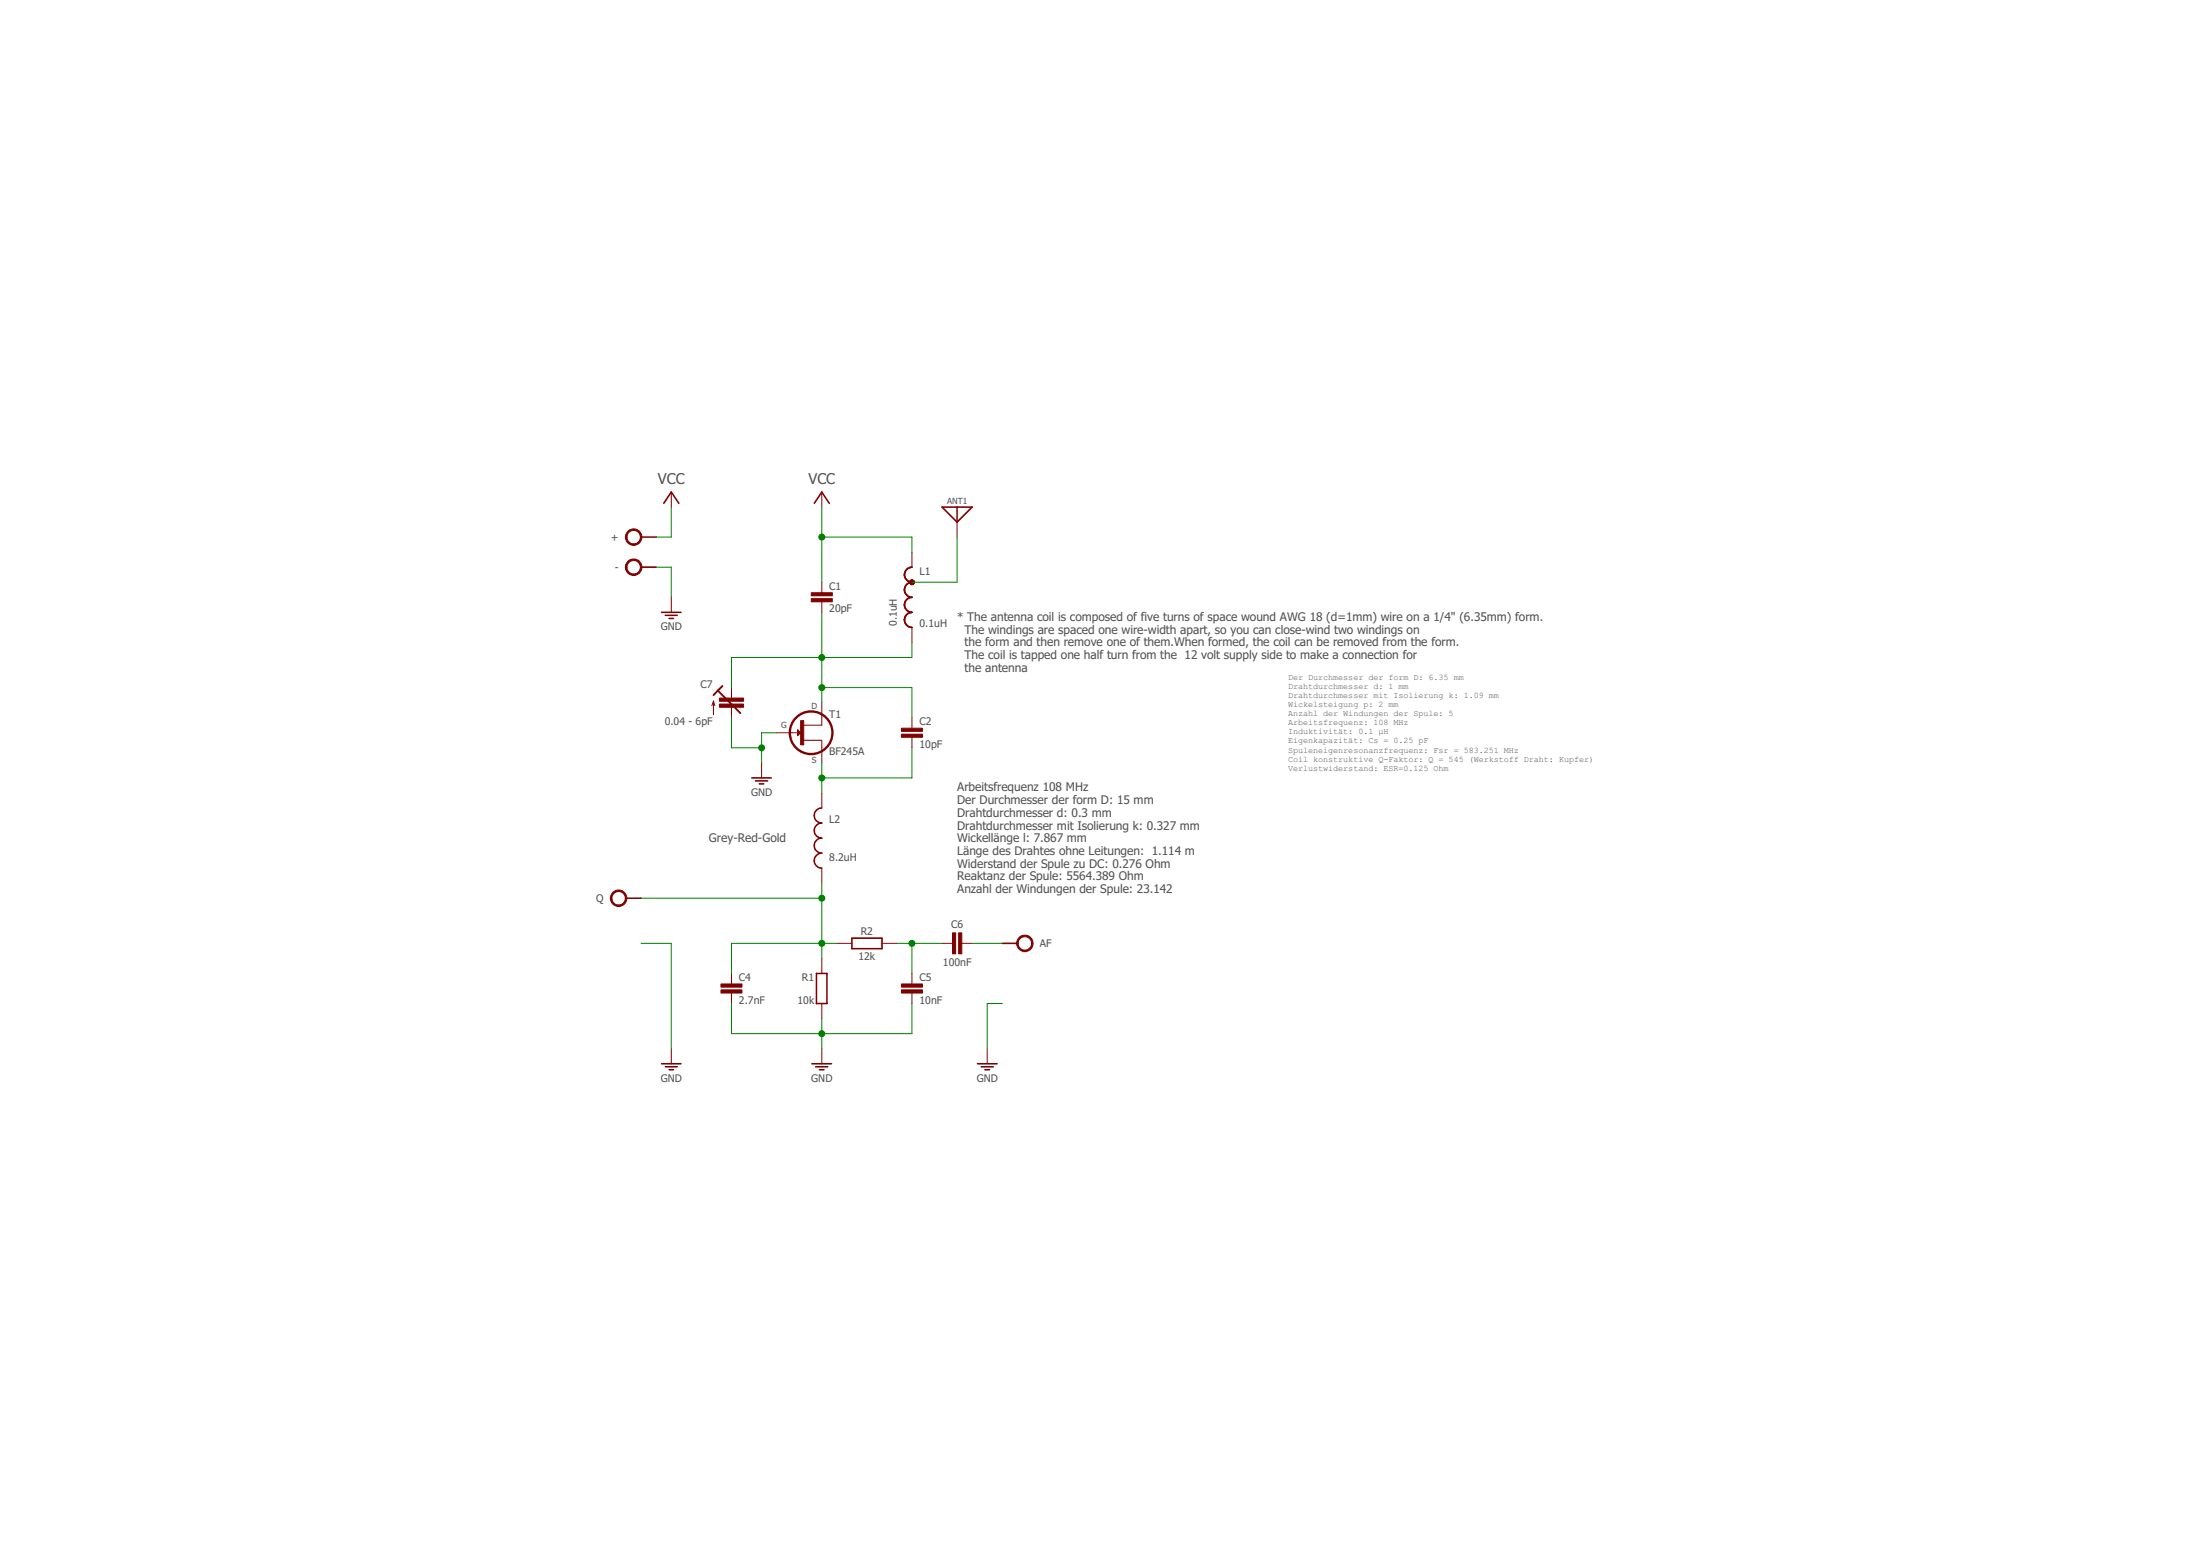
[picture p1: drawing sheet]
<svg xmlns="http://www.w3.org/2000/svg" width="297mm" height="210mm" viewBox="0 0 297 210" stroke-linecap="round" stroke-linejoin="round" font-family="sans-serif">
<g fill="none" stroke="#800000" stroke-width=".21">
<path d="M86.6 72.5h2M86.6 76.6h2M89.6 67.9l1-1.5 1.1 1.5M109.9 67.9l1.1-1.5 1 1.5M123.1 76.6a1.02 1.02 0 0 0-1 1 1.02 1.02 0 0 0 1 1 1.02 1.02 0 0 0-1 1 1.02 1.02 0 0 0 1 1 1.02 1.02 0 0 0-1 1 1.02 1.02 0 0 0 1 1.1 1.02 1.02 0 0 0-1 1 1.02 1.02 0 0 0 1 1M127.2 68.5h4.1l-2.1 2zM129.2 68.5v2M89.3 82.7h2.6M89.8 83.1h1.6M90.3 83.5h.6M101.5 105h2.6M102 105.4h1.6"/>
<path d="M102.5 105.8h.6M111 109.1a1.02 1.02 0 0 0-1.1 1 1.02 1.02 0 0 0 1.1 1 1.02 1.02 0 0 0-1.1 1 1.02 1.02 0 0 0 1.1 1 1.02 1.02 0 0 0-1.1 1.1 1.02 1.02 0 0 0 1.1 1 1.01 1.01 0 0 0-1.1 1 1.01 1.01 0 0 0 1.1 1M84.5 121.2h2.1M110.2 131.4h1.5v4.1h-1.5zM115 126.6h4.1v1.5h-4.1zM135.3 127.3h2.1M89.3 143.6h2.6M89.8 144h1.6M90.3 144.4h.6M109.6 143.6h2.7M110.1 144h1.7M110.6 144.4h.7"/>
<path d="M132 143.6h2.6M132.5 144h1.6M133 144.4h.6"/>
</g>
<g fill="none" stroke="#800000" stroke-width=".14">
<path d="M90.6 66.4v2.1M111 66.4v2.1M111 78.6v1.4M123.1 74.5v2.1M129.2 70.5v2M90.6 80.6v2.1M96.3 94.6v1.9M96.3 94.6l-.2 .6M96.3 94.6l.2 .6M98.8 92.8v1.4M98.8 95.5v1.4M104.9 98.9h3.3"/>
<path d="M107.7 98.5l.4 .4-.4 .4zM107.7 98.7l.3 .2-.3 .3zM107.8 98.7v.4l.1-.2-.1-.1M108.3 99.9h2.7v3.1M111 94.8v3.1h-2.7M111 81.2v1.5M123.1 84.7v2M123.1 96.9v1.4M123.1 99.5v1.4M102.8 103v2M111 107v2.1M111 117.2v2"/>
<path d="M98.8 131.4v1.4M98.8 134v1.5M111 129.4v2M111 135.5v2M113 127.3h2M119.1 127.3h2M123.1 131.4v1.4M123.1 134v1.5M127.2 127.3h1.4M129.8 127.3h1.5M90.6 141.6v2M111 141.6v2"/>
<path d="M133.3 141.6v2"/>
</g>
<g fill="#800000" stroke="#800000" stroke-width=".14">
<path d="M122.9 78.4l.3-.1 .2 .2a.27 .27 0 0 1-.1 .3 .27 .27 0 0 1-.3 0l-.1-.2 .2-.2 .2 .1v.2a.26 .26 0 0 1-.4-.3z" fill-rule="evenodd"/>
<path d="M123 78.5l.2-.1 .1 .1-.1 .3-.2-.1-.1-.1 .2-.1 .1 .1-.1 .1-.2-.1z" fill-rule="evenodd"/>
<path d="M123 78.5h.2v.2h-.2v-.1h.2h-.2z" fill-rule="evenodd"/>
<path d="M123.1 78.5l.1 .1-.1 .1z" fill-rule="evenodd"/>
<path d="M122.9 78.4a.33 .33 0 0 1 .5 0 .33 .33 0 0 1-.1 .5 .33 .33 0 0 1-.5-.3h.1a.24 .24 0 0 1 .3-.2 .24 .24 0 0 1 .2 .3 .24 .24 0 0 1-.4 .1l-.2-.2z" fill-rule="evenodd"/>
<path d="M122.9 78.4l.3-.1 .2 .2a.27 .27 0 0 1-.1 .3 .27 .27 0 0 1-.3 0l-.1-.2 .2-.2 .2 .1v.2a.26 .26 0 0 1-.4-.3z" fill-rule="evenodd"/>
<path d="M123 78.5l.2-.1 .1 .1-.1 .3-.2-.1-.1-.1 .2-.1 .1 .1-.1 .1-.2-.1z" fill-rule="evenodd"/>
<path d="M123 78.5h.2v.2h-.2v-.1h.2h-.2z" fill-rule="evenodd"/>
<path d="M123.1 78.5l.1 .1-.1 .1z" fill-rule="evenodd"/>
<path d="M122.9 78.4a.33 .33 0 0 1 .5 0 .33 .33 0 0 1-.1 .5 .33 .33 0 0 1-.5-.3h.1a.24 .24 0 0 1 .3-.2 .24 .24 0 0 1 .2 .3 .24 .24 0 0 1-.4 .1l-.2-.2z" fill-rule="evenodd"/>
<path d="M84.8 71.7a1.12 1.12 0 0 1 1.8 .3 1.12 1.12 0 0 1-.8 1.6 1.12 1.12 0 0 1-1.4-1.1h.2a.91 .91 0 0 1 1.3-.8 .91 .91 0 0 1 .3 1.5 .91 .91 0 0 1-1.5-.4l-.1-.3h-.2l.1-.3z" fill-rule="evenodd"/>
<path d="M84.8 75.7a1.12 1.12 0 0 1 1.8 .3 1.12 1.12 0 0 1-.8 1.6 1.12 1.12 0 0 1-1.4-1h.2a.91 .91 0 0 1 1.3-.9 .91 .91 0 0 1 .3 1.5 .91 .91 0 0 1-1.5-.4l-.1-.2h-.2l.1-.4z" fill-rule="evenodd"/>
<path d="M82.8 120.4a1.12 1.12 0 0 1 1.7 .3 1.12 1.12 0 0 1-.7 1.7 1.12 1.12 0 0 1-1.4-1.2h.2a.91 .91 0 0 1 1.3-.8 .91 .91 0 0 1 .2 1.5 .91 .91 0 0 1-1.4-.4l-.1-.3h-.2v-.3z" fill-rule="evenodd"/>
<path d="M137.6 126.5a1.12 1.12 0 0 1 1.8 .4 1.12 1.12 0 0 1-.8 1.5 1.12 1.12 0 0 1-1.4-1.1h.3a.91 .91 0 0 1 1.2-.8 .91 .91 0 0 1 .3 1.5 .91 .91 0 0 1-1.5-.4v-.3h-.3l.2-.6z" fill-rule="evenodd"/>
</g>
<circle cx="109.5" cy="98.9" r="2.88" fill="none" stroke="#800000" stroke-width=".32"/>
<g fill="#800000" stroke="#800000" stroke-width=".14">
<path d="M108.1 97.3h.4v3.2h-.4z"/>
<path d="M109.5 80.8h2.9v.4h-2.9z"/>
<path d="M109.5 80h2.9v.4h-2.9z"/>
<path d="M121.7 99.1h2.8v.4h-2.8z"/>
<path d="M121.7 98.3h2.8v.4h-2.8z"/>
<path d="M97.3 133.6h2.9v.4h-2.9z"/>
<path d="M97.3 132.8h2.9v.4h-2.9z"/>
<path d="M121.7 133.6h2.8v.4h-2.8z"/>
<path d="M121.7 132.8h2.8v.4h-2.8z"/>
<path d="M97.1 95h3.3v.5h-3.3z"/>
<path d="M97.1 94.2h3.3v.5h-3.3z"/>
<path d="M129.4 125.9h.5v2.9h-.5z"/>
<path d="M128.6 125.9h.4v2.9h-.4z"/>
</g>
<path d="M96.9 93.2l3.1 3.1M96.9 93.2l-.6 .6M97.5 92.6l-.6 .6" fill="none" stroke="#800000" stroke-width=".25"/>
<g fill="none" stroke="#008000" stroke-width=".14">
<path d="M88.6 76.6h2v4M90.6 68.5v4h-2M111 72.5h12.1v2M111 68.5v10.1M129.2 72.5v6.1h-6.1M98.8 96.9v4h4M104.9 98.9h-2.1v4.1M111 92.8h12.1v4.1M111 82.7v12.1M123.1 86.7v2.1h-24.3v4M111 103v4M111 119.2v10.2"/>
<path d="M123.1 100.9v4.1h-12.1M86.6 127.3h4v14.3M86.6 121.2h24.4M98.8 135.5v4h24.3v-4M111 137.5v4.1M113 127.3h-14.2v4.1M121.1 127.3h6.1M123.1 127.3v4.1M131.3 127.3h4M135.3 135.5h-2v6.1"/>
</g>
<g fill="#008000" stroke="#008000" stroke-width=".14">
<circle cx="111" cy="88.8" r=".4"/>
<circle cx="111" cy="92.8" r=".4"/>
<circle cx="111" cy="105" r=".4"/>
<circle cx="102.8" cy="100.9" r=".4"/>
<circle cx="111" cy="139.5" r=".4"/>
<circle cx="111" cy="127.3" r=".4"/>
<circle cx="111" cy="121.2" r=".4"/>
<circle cx="123.1" cy="127.3" r=".4"/>
<circle cx="111" cy="72.5" r=".4"/>
</g>
<g font-size="2" fill="#505050">
<text x="88.8" y="65.4">VCC</text>
<text x="109.1" y="65.4">VCC</text>
</g>
<g font-size="1.6" fill="#505050">
<text x="129.2" y="83.8">* The antenna coil is composed of five turns of space wound AWG 18 (d=1mm) wire on a 1/4&quot; (6.35mm) form.</text>
<text x="130.2" y="85.5">The windings are spaced one wire-width apart, so you can close-wind two windings on</text>
<text x="130.2" y="87.2">the form and then remove one of them.When formed, the coil can be removed from the form.</text>
<text x="130.2" y="88.9">The coil is tapped one half turn from the 12 volt supply side to make a connection for</text>
<text x="130.2" y="90.7">the antenna</text>
<text x="129.2" y="106.8">Arbeitsfrequenz 108 MHz</text>
<text x="95.7" y="113.7">Grey-Red-Gold</text>
<text x="129.2" y="108.6">Der Durchmesser der form D: 15 mm</text>
<text x="129.2" y="110.3">Drahtdurchmesser d: 0.3 mm</text>
<text x="129.2" y="112">Drahtdurchmesser mit Isolierung k: 0.327 mm</text>
<text x="129.2" y="113.7">Wickellänge l: 7.867 mm</text>
<text x="129.2" y="115.4">Länge des Drahtes ohne Leitungen: 1.114 m</text>
<text x="129.2" y="117.1">Widerstand der Spule zu DC: 0.276 Ohm</text>
<text x="129.2" y="118.8">Reaktanz der Spule: 5564.389 Ohm</text>
<text x="129.2" y="120.6">Anzahl der Windungen der Spule: 23.142</text>
</g>
<g font-size="1.4" fill="#505050">
<text x="82.5" y="73">+</text>
<text x="83" y="77.1">-</text>
<text x="124.2" y="77.6">L1</text>
<text x="112" y="82.7">20pF</text>
<text x="112" y="79.6">C1</text>
<text x="89.2" y="85.1">GND</text>
<text x="121.1" y="84.5" transform="rotate(-90 121.1 84.5)">0.1uH</text>
<text x="124.2" y="84.7">0.1uH</text>
<text x="94.6" y="92.8">C7</text>
<text x="89.7" y="97.9">0.04 - 6pF</text>
<text x="112" y="102">BF245A</text>
<text x="112" y="96.9">T1</text>
<text x="124.2" y="100.9">10pF</text>
<text x="124.2" y="97.9">C2</text>
<text x="101.4" y="107.4">GND</text>
<text x="112" y="111.1">L2</text>
<text x="112" y="116.2">8.2uH</text>
<text x="80.5" y="121.8">Q</text>
<text x="128.4" y="125.3">C6</text>
<text x="115.9" y="129.6">12k</text>
<text x="116.2" y="126.1">R2</text>
<text x="127.3" y="130.4">100nF</text>
<text x="140.4" y="127.9">AF</text>
<text x="99.8" y="135.5">2.7nF</text>
<text x="99.8" y="132.4">C4</text>
<text x="107.7" y="135.5">10k</text>
<text x="108.3" y="132.4">R1</text>
<text x="124.2" y="135.5">10nF</text>
<text x="124.2" y="132.4">C5</text>
<text x="89.2" y="146">GND</text>
<text x="109.5" y="146">GND</text>
<text x="131.9" y="146">GND</text>
</g>
<g font-size="1.1" fill="#505050">
<text x="127.9" y="68">ANT1</text>
<text x="109.6" y="95.7">D</text>
<text x="173.9" y="91.8">Der Durchmesser der form D: 6.35 mm</text>
<text x="173.9" y="93">Drahtdurchmesser d: 1 mm</text>
<text x="173.9" y="94.2">Drahtdurchmesser mit Isolierung k: 1.09 mm</text>
<text x="173.9" y="95.4">Wickelsteigung p: 2 mm</text>
<text x="105.5" y="98.3">G</text>
<text x="173.9" y="96.7">Anzahl der Windungen der Spule: 5</text>
<text x="173.9" y="97.9">Arbeitsfrequenz: 108 MHz</text>
<text x="173.9" y="99.1">Induktivität: 0.1 µH</text>
<text x="173.9" y="100.3">Eigenkapazität: Cs = 0.25 pF</text>
<text x="173.9" y="101.6">Spuleneigenresonanzfrequenz: Fsr = 583.251 MHz</text>
<text x="109.6" y="103">S</text>
<text x="173.9" y="102.8">Coil konstruktive Q-Faktor: Q = 545 (Werkstoff Draht: Kupfer)</text>
<text x="173.9" y="104">Verlustwiderstand: ESR=0.125 Ohm</text>
</g>
</svg>
